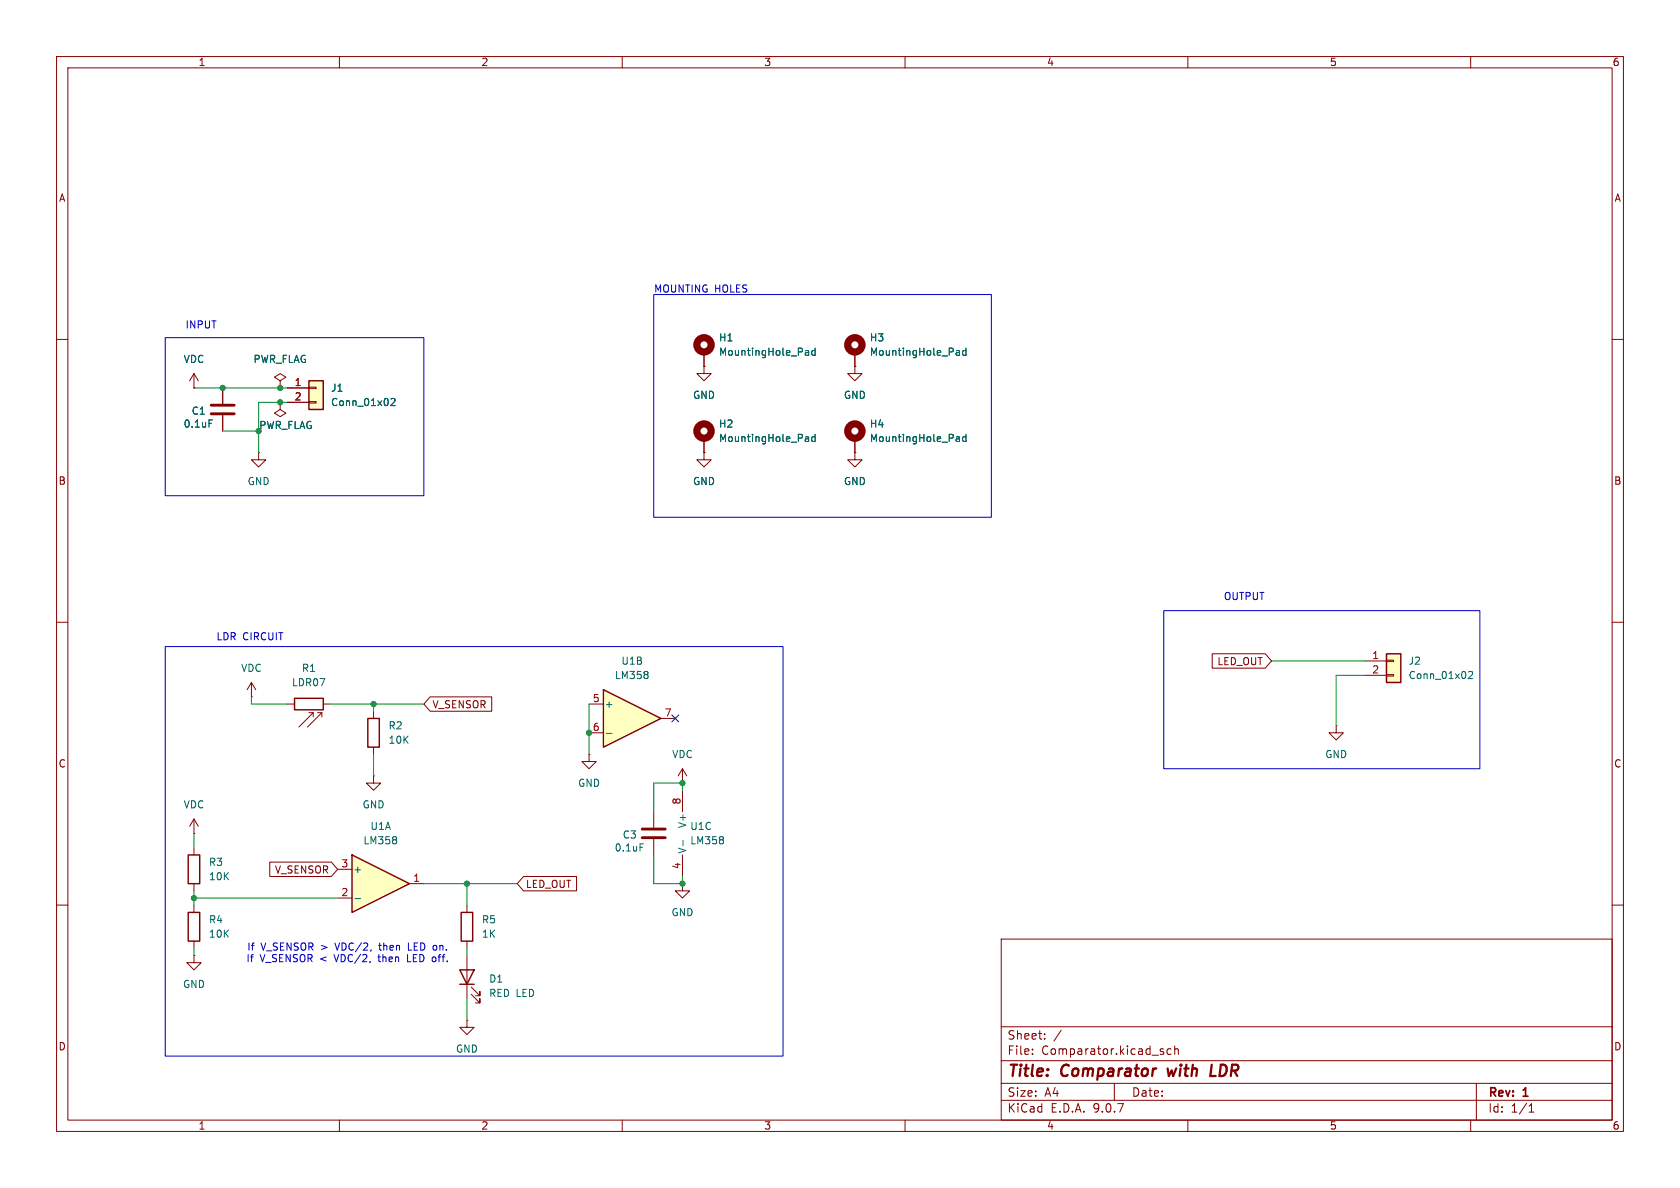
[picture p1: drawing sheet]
(kicad_sch
 (version 20250114)
 (generator "eeschema")
 (generator_version "9.0")
 (paper "A4")
 (title_block
  (title "Comparator with LDR")
  (rev "1"))
 (lib_symbols
  (symbol "Amplifier_Operational:LM358"
   (pin_names
    (offset 0.127)) (exclude_from_sim no) (in_bom yes) (on_board yes)
   (property "Reference" "U" (at 0 5.08 0) (effects (font (size 1.27 1.27)) (justify left)))
   (property "Value" "LM358" (at 0 -5.08 0) (effects (font (size 1.27 1.27)) (justify left)))
   (property "Footprint" "" (at 0 0 0) (effects (font (size 1.27 1.27)) (hide yes)))
   (property "Datasheet" "http://www.ti.com/lit/ds/symlink/lm2904-n.pdf" (at 0 0 0) (effects (font (size 1.27 1.27)) (hide yes)))
   (property "Description" "Low-Power, Dual Operational Amplifiers, DIP-8/SOIC-8/TO-99-8" (at 0 0 0) (effects (font (size 1.27 1.27)) (hide yes)))
   (property "ki_locked" "" (at 0 0 0) (effects (font (size 1.27 1.27))))
   (symbol "LM358_1_1"
    (polyline (pts (xy -5.08 5.08) (xy 5.08 0) (xy -5.08 -5.08) (xy -5.08 5.08)) (stroke (width 0.254) (type default)) (fill (type background)))
    (pin input line (at -7.62 2.54 0) (length 2.54) (name "+" (effects (font (size 1.27 1.27)))) (number "3" (effects (font (size 1.27 1.27)))))
    (pin input line (at -7.62 -2.54 0) (length 2.54) (name "-" (effects (font (size 1.27 1.27)))) (number "2" (effects (font (size 1.27 1.27)))))
    (pin output line (at 7.62 0 180) (length 2.54) (name "~" (effects (font (size 1.27 1.27)))) (number "1" (effects (font (size 1.27 1.27))))))
   (symbol "LM358_2_1"
    (polyline (pts (xy -5.08 5.08) (xy 5.08 0) (xy -5.08 -5.08) (xy -5.08 5.08)) (stroke (width 0.254) (type default)) (fill (type background)))
    (pin input line (at -7.62 2.54 0) (length 2.54) (name "+" (effects (font (size 1.27 1.27)))) (number "5" (effects (font (size 1.27 1.27)))))
    (pin input line (at -7.62 -2.54 0) (length 2.54) (name "-" (effects (font (size 1.27 1.27)))) (number "6" (effects (font (size 1.27 1.27)))))
    (pin output line (at 7.62 0 180) (length 2.54) (name "~" (effects (font (size 1.27 1.27)))) (number "7" (effects (font (size 1.27 1.27))))))
   (symbol "LM358_3_1"
    (pin power_in line (at -2.54 7.62 270) (length 3.81) (name "V+" (effects (font (size 1.27 1.27)))) (number "8" (effects (font (size 1.27 1.27)))))
    (pin power_in line (at -2.54 -7.62 90) (length 3.81) (name "V-" (effects (font (size 1.27 1.27)))) (number "4" (effects (font (size 1.27 1.27))))))
   (embedded_fonts no))
  (symbol "Connector_Generic:Conn_01x02"
   (pin_names
    (offset 1.016) (hide yes)) (exclude_from_sim no) (in_bom yes) (on_board yes)
   (property "Reference" "J" (at 0 2.54 0) (effects (font (size 1.27 1.27))))
   (property "Value" "Conn_01x02" (at 0 -5.08 0) (effects (font (size 1.27 1.27))))
   (property "Footprint" "" (at 0 0 0) (effects (font (size 1.27 1.27)) (hide yes)))
   (property "Datasheet" "~" (at 0 0 0) (effects (font (size 1.27 1.27)) (hide yes)))
   (property "Description" "Generic connector, single row, 01x02, script generated (kicad-library-utils/schlib/autogen/connector/)" (at 0 0 0) (effects (font (size 1.27 1.27)) (hide yes)))
   (symbol "Conn_01x02_1_1"
    (rectangle (start -1.27 1.27) (end 1.27 -3.81) (stroke (width 0.254) (type default)) (fill (type background)))
    (rectangle (start -1.27 0.127) (end 0 -0.127) (stroke (width 0.1524) (type default)) (fill (type none)))
    (rectangle (start -1.27 -2.413) (end 0 -2.667) (stroke (width 0.1524) (type default)) (fill (type none)))
    (pin passive line (at -5.08 0 0) (length 3.81) (name "Pin_1" (effects (font (size 1.27 1.27)))) (number "1" (effects (font (size 1.27 1.27)))))
    (pin passive line (at -5.08 -2.54 0) (length 3.81) (name "Pin_2" (effects (font (size 1.27 1.27)))) (number "2" (effects (font (size 1.27 1.27))))))
   (embedded_fonts no))
  (symbol "Device:C"
   (pin_numbers (hide yes))
   (pin_names
    (offset 0.254)) (exclude_from_sim no) (in_bom yes) (on_board yes)
   (property "Reference" "C" (at 0.635 2.54 0) (effects (font (size 1.27 1.27)) (justify left)))
   (property "Value" "C" (at 0.635 -2.54 0) (effects (font (size 1.27 1.27)) (justify left)))
   (property "Footprint" "" (at 0.9652 -3.81 0) (effects (font (size 1.27 1.27)) (hide yes)))
   (property "Datasheet" "~" (at 0 0 0) (effects (font (size 1.27 1.27)) (hide yes)))
   (property "Description" "Unpolarized capacitor" (at 0 0 0) (effects (font (size 1.27 1.27)) (hide yes)))
   (symbol "C_0_1"
    (polyline (pts (xy -2.032 0.762) (xy 2.032 0.762)) (stroke (width 0.508) (type default)) (fill (type none)))
    (polyline (pts (xy -2.032 -0.762) (xy 2.032 -0.762)) (stroke (width 0.508) (type default)) (fill (type none))))
   (symbol "C_1_1"
    (pin passive line (at 0 3.81 270) (length 2.794) (name "~" (effects (font (size 1.27 1.27)))) (number "1" (effects (font (size 1.27 1.27)))))
    (pin passive line (at 0 -3.81 90) (length 2.794) (name "~" (effects (font (size 1.27 1.27)))) (number "2" (effects (font (size 1.27 1.27))))))
   (embedded_fonts no))
  (symbol "Device:LED"
   (pin_numbers (hide yes))
   (pin_names
    (offset 1.016) (hide yes)) (exclude_from_sim no) (in_bom yes) (on_board yes)
   (property "Reference" "D" (at 0 2.54 0) (effects (font (size 1.27 1.27))))
   (property "Value" "LED" (at 0 -2.54 0) (effects (font (size 1.27 1.27))))
   (property "Footprint" "" (at 0 0 0) (effects (font (size 1.27 1.27)) (hide yes)))
   (property "Datasheet" "~" (at 0 0 0) (effects (font (size 1.27 1.27)) (hide yes)))
   (property "Description" "Light emitting diode" (at 0 0 0) (effects (font (size 1.27 1.27)) (hide yes)))
   (property "Sim.Pins" "1=K 2=A" (at 0 0 0) (effects (font (size 1.27 1.27)) (hide yes)))
   (symbol "LED_0_1"
    (polyline (pts (xy -3.048 -0.762) (xy -4.572 -2.286) (xy -3.81 -2.286) (xy -4.572 -2.286) (xy -4.572 -1.524)) (stroke (width 0) (type default)) (fill (type none)))
    (polyline (pts (xy -1.778 -0.762) (xy -3.302 -2.286) (xy -2.54 -2.286) (xy -3.302 -2.286) (xy -3.302 -1.524)) (stroke (width 0) (type default)) (fill (type none)))
    (polyline (pts (xy -1.27 0) (xy 1.27 0)) (stroke (width 0) (type default)) (fill (type none)))
    (polyline (pts (xy -1.27 -1.27) (xy -1.27 1.27)) (stroke (width 0.254) (type default)) (fill (type none)))
    (polyline (pts (xy 1.27 -1.27) (xy 1.27 1.27) (xy -1.27 0) (xy 1.27 -1.27)) (stroke (width 0.254) (type default)) (fill (type none))))
   (symbol "LED_1_1"
    (pin passive line (at -3.81 0 0) (length 2.54) (name "K" (effects (font (size 1.27 1.27)))) (number "1" (effects (font (size 1.27 1.27)))))
    (pin passive line (at 3.81 0 180) (length 2.54) (name "A" (effects (font (size 1.27 1.27)))) (number "2" (effects (font (size 1.27 1.27))))))
   (embedded_fonts no))
  (symbol "Device:R"
   (pin_numbers (hide yes))
   (pin_names
    (offset 0)) (exclude_from_sim no) (in_bom yes) (on_board yes)
   (property "Reference" "R" (at 2.032 0 90) (effects (font (size 1.27 1.27))))
   (property "Value" "R" (at 0 0 90) (effects (font (size 1.27 1.27))))
   (property "Footprint" "" (at -1.778 0 90) (effects (font (size 1.27 1.27)) (hide yes)))
   (property "Datasheet" "~" (at 0 0 0) (effects (font (size 1.27 1.27)) (hide yes)))
   (property "Description" "Resistor" (at 0 0 0) (effects (font (size 1.27 1.27)) (hide yes)))
   (symbol "R_0_1"
    (rectangle (start -1.016 -2.54) (end 1.016 2.54) (stroke (width 0.254) (type default)) (fill (type none))))
   (symbol "R_1_1"
    (pin passive line (at 0 3.81 270) (length 1.27) (name "~" (effects (font (size 1.27 1.27)))) (number "1" (effects (font (size 1.27 1.27)))))
    (pin passive line (at 0 -3.81 90) (length 1.27) (name "~" (effects (font (size 1.27 1.27)))) (number "2" (effects (font (size 1.27 1.27))))))
   (embedded_fonts no))
  (symbol "Mechanical:MountingHole_Pad"
   (pin_numbers (hide yes))
   (pin_names
    (offset 1.016) (hide yes)) (exclude_from_sim no) (in_bom no) (on_board yes)
   (property "Reference" "H" (at 0 6.35 0) (effects (font (size 1.27 1.27))))
   (property "Value" "MountingHole_Pad" (at 0 4.445 0) (effects (font (size 1.27 1.27))))
   (property "Footprint" "" (at 0 0 0) (effects (font (size 1.27 1.27)) (hide yes)))
   (property "Datasheet" "~" (at 0 0 0) (effects (font (size 1.27 1.27)) (hide yes)))
   (property "Description" "Mounting Hole with connection" (at 0 0 0) (effects (font (size 1.27 1.27)) (hide yes)))
   (symbol "MountingHole_Pad_0_1"
    (circle (center 0 1.27) (radius 1.27) (stroke (width 1.27) (type default)) (fill (type none))))
   (symbol "MountingHole_Pad_1_1"
    (pin input line (at 0 -2.54 90) (length 2.54) (name "1" (effects (font (size 1.27 1.27)))) (number "1" (effects (font (size 1.27 1.27))))))
   (embedded_fonts no))
  (symbol "Sensor_Optical:LDR07"
   (pin_numbers (hide yes))
   (pin_names
    (offset 0)) (exclude_from_sim no) (in_bom yes) (on_board yes)
   (property "Reference" "R" (at -5.08 0 90) (effects (font (size 1.27 1.27))))
   (property "Value" "LDR07" (at 1.905 0 90) (effects (font (size 1.27 1.27)) (justify top)))
   (property "Footprint" "OptoDevice:R_LDR_5.1x4.3mm_P3.4mm_Vertical" (at 4.445 0 90) (effects (font (size 1.27 1.27)) (hide yes)))
   (property "Datasheet" "http://www.tme.eu/de/Document/f2e3ad76a925811312d226c31da4cd7e/LDR07.pdf" (at 0 -1.27 0) (effects (font (size 1.27 1.27)) (hide yes)))
   (property "Description" "light dependent resistor" (at 0 0 0) (effects (font (size 1.27 1.27)) (hide yes)))
   (symbol "LDR07_0_1"
    (polyline (pts (xy -1.524 -0.762) (xy -4.064 1.778)) (stroke (width 0) (type default)) (fill (type none)))
    (polyline (pts (xy -1.524 -0.762) (xy -2.286 -0.762)) (stroke (width 0) (type default)) (fill (type none)))
    (polyline (pts (xy -1.524 -0.762) (xy -1.524 0)) (stroke (width 0) (type default)) (fill (type none)))
    (polyline (pts (xy -1.524 -2.286) (xy -4.064 0.254)) (stroke (width 0) (type default)) (fill (type none)))
    (polyline (pts (xy -1.524 -2.286) (xy -2.286 -2.286)) (stroke (width 0) (type default)) (fill (type none)))
    (polyline (pts (xy -1.524 -2.286) (xy -1.524 -1.524)) (stroke (width 0) (type default)) (fill (type none)))
    (rectangle (start -1.016 2.54) (end 1.016 -2.54) (stroke (width 0.254) (type default)) (fill (type none))))
   (symbol "LDR07_1_1"
    (pin passive line (at 0 3.81 270) (length 1.27) (name "~" (effects (font (size 1.27 1.27)))) (number "1" (effects (font (size 1.27 1.27)))))
    (pin passive line (at 0 -3.81 90) (length 1.27) (name "~" (effects (font (size 1.27 1.27)))) (number "2" (effects (font (size 1.27 1.27))))))
   (embedded_fonts no))
  (symbol "power:GND"
   (power)
   (pin_numbers (hide yes))
   (pin_names
    (offset 0) (hide yes)) (exclude_from_sim no) (in_bom yes) (on_board yes)
   (property "Reference" "#PWR" (at 0 -6.35 0) (effects (font (size 1.27 1.27)) (hide yes)))
   (property "Value" "GND" (at 0 -3.81 0) (effects (font (size 1.27 1.27))))
   (property "Footprint" "" (at 0 0 0) (effects (font (size 1.27 1.27)) (hide yes)))
   (property "Datasheet" "" (at 0 0 0) (effects (font (size 1.27 1.27)) (hide yes)))
   (property "Description" "Power symbol creates a global label with name \"GND\" , ground" (at 0 0 0) (effects (font (size 1.27 1.27)) (hide yes)))
   (symbol "GND_0_1"
    (polyline (pts (xy 0 0) (xy 0 -1.27) (xy 1.27 -1.27) (xy 0 -2.54) (xy -1.27 -1.27) (xy 0 -1.27)) (stroke (width 0) (type default)) (fill (type none))))
   (symbol "GND_1_1"
    (pin power_in line (at 0 0 270) (length 0) (name "~" (effects (font (size 1.27 1.27)))) (number "1" (effects (font (size 1.27 1.27))))))
   (embedded_fonts no))
  (symbol "power:PWR_FLAG"
   (power)
   (pin_numbers (hide yes))
   (pin_names
    (offset 0) (hide yes)) (exclude_from_sim no) (in_bom yes) (on_board yes)
   (property "Reference" "#FLG" (at 0 1.905 0) (effects (font (size 1.27 1.27)) (hide yes)))
   (property "Value" "PWR_FLAG" (at 0 3.81 0) (effects (font (size 1.27 1.27))))
   (property "Footprint" "" (at 0 0 0) (effects (font (size 1.27 1.27)) (hide yes)))
   (property "Datasheet" "~" (at 0 0 0) (effects (font (size 1.27 1.27)) (hide yes)))
   (property "Description" "Special symbol for telling ERC where power comes from" (at 0 0 0) (effects (font (size 1.27 1.27)) (hide yes)))
   (symbol "PWR_FLAG_0_0"
    (pin power_out line (at 0 0 90) (length 0) (name "~" (effects (font (size 1.27 1.27)))) (number "1" (effects (font (size 1.27 1.27))))))
   (symbol "PWR_FLAG_0_1"
    (polyline (pts (xy 0 0) (xy 0 1.27) (xy -1.016 1.905) (xy 0 2.54) (xy 1.016 1.905) (xy 0 1.27)) (stroke (width 0) (type default)) (fill (type none))))
   (embedded_fonts no))
  (symbol "power:VDC"
   (power)
   (pin_numbers (hide yes))
   (pin_names
    (offset 0) (hide yes)) (exclude_from_sim no) (in_bom yes) (on_board yes)
   (property "Reference" "#PWR" (at 0 -3.81 0) (effects (font (size 1.27 1.27)) (hide yes)))
   (property "Value" "VDC" (at 0 3.556 0) (effects (font (size 1.27 1.27))))
   (property "Footprint" "" (at 0 0 0) (effects (font (size 1.27 1.27)) (hide yes)))
   (property "Datasheet" "" (at 0 0 0) (effects (font (size 1.27 1.27)) (hide yes)))
   (property "Description" "Power symbol creates a global label with name \"VDC\"" (at 0 0 0) (effects (font (size 1.27 1.27)) (hide yes)))
   (symbol "VDC_0_1"
    (polyline (pts (xy -0.762 1.27) (xy 0 2.54)) (stroke (width 0) (type default)) (fill (type none)))
    (polyline (pts (xy 0 2.54) (xy 0.762 1.27)) (stroke (width 0) (type default)) (fill (type none)))
    (polyline (pts (xy 0 0) (xy 0 2.54)) (stroke (width 0) (type default)) (fill (type none))))
   (symbol "VDC_1_1"
    (pin power_in line (at 0 0 90) (length 0) (name "~" (effects (font (size 1.27 1.27)))) (number "1" (effects (font (size 1.27 1.27))))))
   (embedded_fonts no)))
 (rectangle
  (start 29.21 59.69)
  (end 74.93 87.63)
  (stroke (width 0) (type default))
  (fill (type none)))
 (rectangle
  (start 205.74 107.95)
  (end 261.62 135.89)
  (stroke (width 0) (type default))
  (fill (type none)))
 (rectangle
  (start 29.21 114.3)
  (end 138.43 186.69)
  (stroke (width 0) (type default))
  (fill (type none)))
 (rectangle
  (start 115.57 52.07)
  (end 175.26 91.44)
  (stroke (width 0) (type default))
  (fill (type none)))
 (text "If V_SENSOR > VDC/2, then LED on.\nIf V_SENSOR < VDC/2, then LED off."
  (exclude_from_sim no)
  (at 61.468 168.656 0)
  (effects (font (size 1.27 1.27))))
 (text "INPUT\n"
  (exclude_from_sim no)
  (at 35.56 57.658 0)
  (effects (font (size 1.27 1.27))))
 (text "LDR CIRCUIT\n"
  (exclude_from_sim no)
  (at 44.196 112.776 0)
  (effects (font (size 1.27 1.27))))
 (text "MOUNTING HOLES"
  (exclude_from_sim no)
  (at 123.952 51.308 0)
  (effects (font (size 1.27 1.27))))
 (text "OUTPUT\n"
  (exclude_from_sim no)
  (at 219.964 105.664 0)
  (effects (font (size 1.27 1.27))))
 (junction
  (at 39.37 68.58)
  (diameter 0)
  (color 0 0 0 0))
 (junction
  (at 49.53 71.12)
  (diameter 0)
  (color 0 0 0 0))
 (junction
  (at 104.14 129.54)
  (diameter 0)
  (color 0 0 0 0))
 (junction
  (at 82.55 156.21)
  (diameter 0)
  (color 0 0 0 0))
 (junction
  (at 120.65 156.21)
  (diameter 0)
  (color 0 0 0 0))
 (junction
  (at 45.72 76.2)
  (diameter 0)
  (color 0 0 0 0))
 (junction
  (at 66.04 124.46)
  (diameter 0)
  (color 0 0 0 0))
 (junction
  (at 34.29 158.75)
  (diameter 0)
  (color 0 0 0 0))
 (junction
  (at 120.65 138.43)
  (diameter 0)
  (color 0 0 0 0))
 (junction
  (at 49.53 68.58)
  (diameter 0)
  (color 0 0 0 0))
 (no_connect
  (at 119.38 127))
 (wire
  (pts (xy 44.45 124.46) (xy 50.8 124.46))
  (stroke (width 0) (type default)))
 (wire
  (pts (xy 82.55 156.21) (xy 91.44 156.21))
  (stroke (width 0) (type default)))
 (wire
  (pts (xy 82.55 176.53) (xy 82.55 180.34))
  (stroke (width 0) (type default)))
 (wire
  (pts (xy 66.04 124.46) (xy 74.93 124.46))
  (stroke (width 0) (type default)))
 (wire
  (pts (xy 236.22 119.38) (xy 241.3 119.38))
  (stroke (width 0) (type default)))
 (wire
  (pts (xy 45.72 80.01) (xy 45.72 76.2))
  (stroke (width 0) (type default)))
 (wire
  (pts (xy 66.04 133.35) (xy 66.04 137.16))
  (stroke (width 0) (type default)))
 (wire
  (pts (xy 115.57 143.51) (xy 115.57 138.43))
  (stroke (width 0) (type default)))
 (wire
  (pts (xy 34.29 68.58) (xy 39.37 68.58))
  (stroke (width 0) (type default)))
 (wire
  (pts (xy 82.55 156.21) (xy 82.55 160.02))
  (stroke (width 0) (type default)))
 (wire
  (pts (xy 104.14 129.54) (xy 104.14 133.35))
  (stroke (width 0) (type default)))
 (wire
  (pts (xy 49.53 68.58) (xy 50.8 68.58))
  (stroke (width 0) (type default)))
 (wire
  (pts (xy 115.57 138.43) (xy 120.65 138.43))
  (stroke (width 0) (type default)))
 (wire
  (pts (xy 66.04 125.73) (xy 66.04 124.46))
  (stroke (width 0) (type default)))
 (wire
  (pts (xy 120.65 156.21) (xy 120.65 154.94))
  (stroke (width 0) (type default)))
 (wire
  (pts (xy 39.37 68.58) (xy 49.53 68.58))
  (stroke (width 0) (type default)))
 (wire
  (pts (xy 49.53 71.12) (xy 50.8 71.12))
  (stroke (width 0) (type default)))
 (wire
  (pts (xy 45.72 76.2) (xy 45.72 71.12))
  (stroke (width 0) (type default)))
 (wire
  (pts (xy 120.65 138.43) (xy 120.65 139.7))
  (stroke (width 0) (type default)))
 (wire
  (pts (xy 236.22 119.38) (xy 236.22 128.27))
  (stroke (width 0) (type default)))
 (wire
  (pts (xy 58.42 124.46) (xy 66.04 124.46))
  (stroke (width 0) (type default)))
 (wire
  (pts (xy 34.29 158.75) (xy 59.69 158.75))
  (stroke (width 0) (type default)))
 (wire
  (pts (xy 224.79 116.84) (xy 241.3 116.84))
  (stroke (width 0) (type default)))
 (wire
  (pts (xy 45.72 71.12) (xy 49.53 71.12))
  (stroke (width 0) (type default)))
 (wire
  (pts (xy 104.14 124.46) (xy 104.14 129.54))
  (stroke (width 0) (type default)))
 (wire
  (pts (xy 115.57 151.13) (xy 115.57 156.21))
  (stroke (width 0) (type default)))
 (wire
  (pts (xy 34.29 157.48) (xy 34.29 158.75))
  (stroke (width 0) (type default)))
 (wire
  (pts (xy 39.37 76.2) (xy 45.72 76.2))
  (stroke (width 0) (type default)))
 (wire
  (pts (xy 34.29 158.75) (xy 34.29 160.02))
  (stroke (width 0) (type default)))
 (wire
  (pts (xy 115.57 156.21) (xy 120.65 156.21))
  (stroke (width 0) (type default)))
 (wire
  (pts (xy 34.29 147.32) (xy 34.29 149.86))
  (stroke (width 0) (type default)))
 (wire
  (pts (xy 34.29 168.91) (xy 34.29 167.64))
  (stroke (width 0) (type default)))
 (wire
  (pts (xy 44.45 123.19) (xy 44.45 124.46))
  (stroke (width 0) (type default)))
 (wire
  (pts (xy 82.55 168.91) (xy 82.55 167.64))
  (stroke (width 0) (type default)))
 (wire
  (pts (xy 74.93 156.21) (xy 82.55 156.21))
  (stroke (width 0) (type default)))
 (global_label "LED_OUT"
  (shape input)
  (at 91.44 156.21 0)
  (fields_autoplaced yes)
  (effects (font (size 1.27 1.27)) (justify left))
  (property "Intersheetrefs" "${INTERSHEET_REFS}" (at 102.4685 156.21 0) (effects (font (size 1.27 1.27)) (justify left) (hide yes))))
 (global_label "V_SENSOR"
  (shape input)
  (at 59.69 153.67 180)
  (fields_autoplaced yes)
  (effects (font (size 1.27 1.27)) (justify right))
  (property "Intersheetrefs" "${INTERSHEET_REFS}" (at 47.1496 153.67 0) (effects (font (size 1.27 1.27)) (justify right) (hide yes))))
 (global_label "LED_OUT"
  (shape input)
  (at 224.79 116.84 180)
  (fields_autoplaced yes)
  (effects (font (size 1.27 1.27)) (justify right))
  (property "Intersheetrefs" "${INTERSHEET_REFS}" (at 213.7615 116.84 0) (effects (font (size 1.27 1.27)) (justify right) (hide yes))))
 (global_label "V_SENSOR"
  (shape input)
  (at 74.93 124.46 0)
  (fields_autoplaced yes)
  (effects (font (size 1.27 1.27)) (justify left))
  (property "Intersheetrefs" "${INTERSHEET_REFS}" (at 87.4704 124.46 0) (effects (font (size 1.27 1.27)) (justify left) (hide yes))))
 (symbol
  (lib_id "power:GND")
  (at 34.29 168.91 0)
  (unit 1)
  (exclude_from_sim no)
  (in_bom yes)
  (on_board yes)
  (dnp no)
  (fields_autoplaced yes)
  (property "Reference" "#PWR012" (at 34.29 175.26 0) (effects (font (size 1.27 1.27)) (hide yes)))
  (property "Value" "GND" (at 34.29 173.99 0) (effects (font (size 1.27 1.27))))
  (property "Footprint" "" (at 34.29 168.91 0) (effects (font (size 1.27 1.27)) (hide yes)))
  (property "Datasheet" "" (at 34.29 168.91 0) (effects (font (size 1.27 1.27)) (hide yes)))
  (property "Description" "Power symbol creates a global label with name \"GND\" , ground" (at 34.29 168.91 0) (effects (font (size 1.27 1.27)) (hide yes)))
  (pin "1"))
 (symbol
  (lib_id "power:VDC")
  (at 120.65 138.43 0)
  (unit 1)
  (exclude_from_sim no)
  (in_bom yes)
  (on_board yes)
  (dnp no)
  (fields_autoplaced yes)
  (property "Reference" "#PWR05" (at 120.65 142.24 0) (effects (font (size 1.27 1.27)) (hide yes)))
  (property "Value" "VDC" (at 120.65 133.35 0) (effects (font (size 1.27 1.27))))
  (property "Footprint" "" (at 120.65 138.43 0) (effects (font (size 1.27 1.27)) (hide yes)))
  (property "Datasheet" "" (at 120.65 138.43 0) (effects (font (size 1.27 1.27)) (hide yes)))
  (property "Description" "Power symbol creates a global label with name \"VDC\"" (at 120.65 138.43 0) (effects (font (size 1.27 1.27)) (hide yes)))
  (pin "1"))
 (symbol
  (lib_id "power:GND")
  (at 124.46 64.77 0)
  (unit 1)
  (exclude_from_sim no)
  (in_bom yes)
  (on_board yes)
  (dnp no)
  (fields_autoplaced yes)
  (property "Reference" "#PWR06" (at 124.46 71.12 0) (effects (font (size 1.27 1.27)) (hide yes)))
  (property "Value" "GND" (at 124.46 69.85 0) (effects (font (size 1.27 1.27))))
  (property "Footprint" "" (at 124.46 64.77 0) (effects (font (size 1.27 1.27)) (hide yes)))
  (property "Datasheet" "" (at 124.46 64.77 0) (effects (font (size 1.27 1.27)) (hide yes)))
  (property "Description" "Power symbol creates a global label with name \"GND\" , ground" (at 124.46 64.77 0) (effects (font (size 1.27 1.27)) (hide yes)))
  (pin "1"))
 (symbol
  (lib_id "Amplifier_Operational:LM358")
  (at 111.76 127 0)
  (unit 2)
  (exclude_from_sim no)
  (in_bom yes)
  (on_board yes)
  (dnp no)
  (fields_autoplaced yes)
  (property "Reference" "U1" (at 111.76 116.84 0) (effects (font (size 1.27 1.27))))
  (property "Value" "LM358" (at 111.76 119.38 0) (effects (font (size 1.27 1.27))))
  (property "Footprint" "Package_SO:SOIC-8_3.9x4.9mm_P1.27mm" (at 111.76 127 0) (effects (font (size 1.27 1.27)) (hide yes)))
  (property "Datasheet" "http://www.ti.com/lit/ds/symlink/lm2904-n.pdf" (at 111.76 127 0) (effects (font (size 1.27 1.27)) (hide yes)))
  (property "Description" "Low-Power, Dual Operational Amplifiers, DIP-8/SOIC-8/TO-99-8" (at 111.76 127 0) (effects (font (size 1.27 1.27)) (hide yes)))
  (pin "3")
  (pin "2")
  (pin "1")
  (pin "5")
  (pin "6")
  (pin "7")
  (pin "8")
  (pin "4"))
 (symbol
  (lib_id "power:GND")
  (at 104.14 133.35 0)
  (unit 1)
  (exclude_from_sim no)
  (in_bom yes)
  (on_board yes)
  (dnp no)
  (fields_autoplaced yes)
  (property "Reference" "#PWR015" (at 104.14 139.7 0) (effects (font (size 1.27 1.27)) (hide yes)))
  (property "Value" "GND" (at 104.14 138.43 0) (effects (font (size 1.27 1.27))))
  (property "Footprint" "" (at 104.14 133.35 0) (effects (font (size 1.27 1.27)) (hide yes)))
  (property "Datasheet" "" (at 104.14 133.35 0) (effects (font (size 1.27 1.27)) (hide yes)))
  (property "Description" "Power symbol creates a global label with name \"GND\" , ground" (at 104.14 133.35 0) (effects (font (size 1.27 1.27)) (hide yes)))
  (pin "1"))
 (symbol
  (lib_id "Device:R")
  (at 34.29 163.83 0)
  (unit 1)
  (exclude_from_sim no)
  (in_bom yes)
  (on_board yes)
  (dnp no)
  (fields_autoplaced yes)
  (property "Reference" "R4" (at 36.83 162.5599 0) (effects (font (size 1.27 1.27)) (justify left)))
  (property "Value" "10K" (at 36.83 165.0999 0) (effects (font (size 1.27 1.27)) (justify left)))
  (property "Footprint" "Resistor_SMD:R_0603_1608Metric" (at 32.512 163.83 90) (effects (font (size 1.27 1.27)) (hide yes)))
  (property "Datasheet" "~" (at 34.29 163.83 0) (effects (font (size 1.27 1.27)) (hide yes)))
  (property "Description" "Resistor" (at 34.29 163.83 0) (effects (font (size 1.27 1.27)) (hide yes)))
  (pin "1")
  (pin "2"))
 (symbol
  (lib_id "power:GND")
  (at 120.65 156.21 0)
  (unit 1)
  (exclude_from_sim no)
  (in_bom yes)
  (on_board yes)
  (dnp no)
  (fields_autoplaced yes)
  (property "Reference" "#PWR011" (at 120.65 162.56 0) (effects (font (size 1.27 1.27)) (hide yes)))
  (property "Value" "GND" (at 120.65 161.29 0) (effects (font (size 1.27 1.27))))
  (property "Footprint" "" (at 120.65 156.21 0) (effects (font (size 1.27 1.27)) (hide yes)))
  (property "Datasheet" "" (at 120.65 156.21 0) (effects (font (size 1.27 1.27)) (hide yes)))
  (property "Description" "Power symbol creates a global label with name \"GND\" , ground" (at 120.65 156.21 0) (effects (font (size 1.27 1.27)) (hide yes)))
  (pin "1"))
 (symbol
  (lib_id "Device:R")
  (at 82.55 163.83 0)
  (unit 1)
  (exclude_from_sim no)
  (in_bom yes)
  (on_board yes)
  (dnp no)
  (fields_autoplaced yes)
  (property "Reference" "R5" (at 85.09 162.5599 0) (effects (font (size 1.27 1.27)) (justify left)))
  (property "Value" "1K" (at 85.09 165.0999 0) (effects (font (size 1.27 1.27)) (justify left)))
  (property "Footprint" "Resistor_SMD:R_0603_1608Metric" (at 80.772 163.83 90) (effects (font (size 1.27 1.27)) (hide yes)))
  (property "Datasheet" "~" (at 82.55 163.83 0) (effects (font (size 1.27 1.27)) (hide yes)))
  (property "Description" "Resistor" (at 82.55 163.83 0) (effects (font (size 1.27 1.27)) (hide yes)))
  (pin "1")
  (pin "2"))
 (symbol
  (lib_id "Mechanical:MountingHole_Pad")
  (at 124.46 77.47 0)
  (unit 1)
  (exclude_from_sim no)
  (in_bom no)
  (on_board yes)
  (dnp no)
  (fields_autoplaced yes)
  (property "Reference" "H2" (at 127 74.9299 0) (effects (font (size 1.27 1.27)) (justify left)))
  (property "Value" "MountingHole_Pad" (at 127 77.4699 0) (effects (font (size 1.27 1.27)) (justify left)))
  (property "Footprint" "MountingHole:MountingHole_2.5mm_Pad" (at 124.46 77.47 0) (effects (font (size 1.27 1.27)) (hide yes)))
  (property "Datasheet" "~" (at 124.46 77.47 0) (effects (font (size 1.27 1.27)) (hide yes)))
  (property "Description" "Mounting Hole with connection" (at 124.46 77.47 0) (effects (font (size 1.27 1.27)) (hide yes)))
  (pin "1"))
 (symbol
  (lib_id "power:VDC")
  (at 34.29 147.32 0)
  (unit 1)
  (exclude_from_sim no)
  (in_bom yes)
  (on_board yes)
  (dnp no)
  (fields_autoplaced yes)
  (property "Reference" "#PWR013" (at 34.29 151.13 0) (effects (font (size 1.27 1.27)) (hide yes)))
  (property "Value" "VDC" (at 34.29 142.24 0) (effects (font (size 1.27 1.27))))
  (property "Footprint" "" (at 34.29 147.32 0) (effects (font (size 1.27 1.27)) (hide yes)))
  (property "Datasheet" "" (at 34.29 147.32 0) (effects (font (size 1.27 1.27)) (hide yes)))
  (property "Description" "Power symbol creates a global label with name \"VDC\"" (at 34.29 147.32 0) (effects (font (size 1.27 1.27)) (hide yes)))
  (pin "1"))
 (symbol
  (lib_id "Connector_Generic:Conn_01x02")
  (at 55.88 68.58 0)
  (unit 1)
  (exclude_from_sim no)
  (in_bom yes)
  (on_board yes)
  (dnp no)
  (fields_autoplaced yes)
  (property "Reference" "J1" (at 58.42 68.5799 0) (effects (font (size 1.27 1.27)) (justify left)))
  (property "Value" "Conn_01x02" (at 58.42 71.1199 0) (effects (font (size 1.27 1.27)) (justify left)))
  (property "Footprint" "Connector_PinHeader_2.00mm:PinHeader_2x01_P2.00mm_Vertical" (at 55.88 68.58 0) (effects (font (size 1.27 1.27)) (hide yes)))
  (property "Datasheet" "~" (at 55.88 68.58 0) (effects (font (size 1.27 1.27)) (hide yes)))
  (property "Description" "Generic connector, single row, 01x02, script generated (kicad-library-utils/schlib/autogen/connector/)" (at 55.88 68.58 0) (effects (font (size 1.27 1.27)) (hide yes)))
  (property "Sim.Device" "V" (at 55.88 68.58 0) (effects (font (size 1.27 1.27)) (hide yes)))
  (property "Sim.Type" "DC" (at 55.88 68.58 0) (effects (font (size 1.27 1.27)) (hide yes)))
  (property "Sim.Pins" "1=+ 2=-" (at 55.88 68.58 0) (effects (font (size 1.27 1.27)) (hide yes)))
  (property "Sim.Params" "dc=3.3" (at 55.88 68.58 0) (effects (font (size 1.27 1.27)) (hide yes)))
  (pin "2")
  (pin "1"))
 (symbol
  (lib_id "Sensor_Optical:LDR07")
  (at 54.61 124.46 90)
  (unit 1)
  (exclude_from_sim no)
  (in_bom yes)
  (on_board yes)
  (dnp no)
  (fields_autoplaced yes)
  (property "Reference" "R1" (at 54.61 118.11 90) (effects (font (size 1.27 1.27))))
  (property "Value" "LDR07" (at 54.61 120.65 90) (effects (font (size 1.27 1.27))))
  (property "Footprint" "OptoDevice:R_LDR_5.1x4.3mm_P3.4mm_Vertical" (at 54.61 120.015 90) (effects (font (size 1.27 1.27)) (hide yes)))
  (property "Datasheet" "http://www.tme.eu/de/Document/f2e3ad76a925811312d226c31da4cd7e/LDR07.pdf" (at 55.88 124.46 0) (effects (font (size 1.27 1.27)) (hide yes)))
  (property "Description" "light dependent resistor" (at 54.61 124.46 0) (effects (font (size 1.27 1.27)) (hide yes)))
  (pin "1")
  (pin "2"))
 (symbol
  (lib_id "power:GND")
  (at 82.55 180.34 0)
  (unit 1)
  (exclude_from_sim no)
  (in_bom yes)
  (on_board yes)
  (dnp no)
  (fields_autoplaced yes)
  (property "Reference" "#PWR014" (at 82.55 186.69 0) (effects (font (size 1.27 1.27)) (hide yes)))
  (property "Value" "GND" (at 82.55 185.42 0) (effects (font (size 1.27 1.27))))
  (property "Footprint" "" (at 82.55 180.34 0) (effects (font (size 1.27 1.27)) (hide yes)))
  (property "Datasheet" "" (at 82.55 180.34 0) (effects (font (size 1.27 1.27)) (hide yes)))
  (property "Description" "Power symbol creates a global label with name \"GND\" , ground" (at 82.55 180.34 0) (effects (font (size 1.27 1.27)) (hide yes)))
  (pin "1"))
 (symbol
  (lib_id "Device:C")
  (at 115.57 147.32 0)
  (unit 1)
  (exclude_from_sim no)
  (in_bom yes)
  (on_board yes)
  (dnp no)
  (property "Reference" "C3" (at 109.982 147.574 0) (effects (font (size 1.27 1.27)) (justify left)))
  (property "Value" "0.1uF" (at 114.046 149.86 0) (effects (font (size 1.27 1.27)) (justify right)))
  (property "Footprint" "Capacitor_SMD:C_0603_1608Metric" (at 116.5352 151.13 0) (effects (font (size 1.27 1.27)) (hide yes)))
  (property "Datasheet" "~" (at 115.57 147.32 0) (effects (font (size 1.27 1.27)) (hide yes)))
  (property "Description" "Unpolarized capacitor" (at 115.57 147.32 0) (effects (font (size 1.27 1.27)) (hide yes)))
  (pin "1")
  (pin "2"))
 (symbol
  (lib_id "Connector_Generic:Conn_01x02")
  (at 246.38 116.84 0)
  (unit 1)
  (exclude_from_sim no)
  (in_bom yes)
  (on_board yes)
  (dnp no)
  (fields_autoplaced yes)
  (property "Reference" "J2" (at 248.92 116.8399 0) (effects (font (size 1.27 1.27)) (justify left)))
  (property "Value" "Conn_01x02" (at 248.92 119.3799 0) (effects (font (size 1.27 1.27)) (justify left)))
  (property "Footprint" "Connector_PinHeader_2.00mm:PinHeader_2x01_P2.00mm_Vertical" (at 246.38 116.84 0) (effects (font (size 1.27 1.27)) (hide yes)))
  (property "Datasheet" "~" (at 246.38 116.84 0) (effects (font (size 1.27 1.27)) (hide yes)))
  (property "Description" "Generic connector, single row, 01x02, script generated (kicad-library-utils/schlib/autogen/connector/)" (at 246.38 116.84 0) (effects (font (size 1.27 1.27)) (hide yes)))
  (property "Sim.Device" "V" (at 246.38 116.84 0) (effects (font (size 1.27 1.27)) (hide yes)))
  (property "Sim.Type" "DC" (at 246.38 116.84 0) (effects (font (size 1.27 1.27)) (hide yes)))
  (property "Sim.Pins" "1=+ 2=-" (at 246.38 116.84 0) (effects (font (size 1.27 1.27)) (hide yes)))
  (property "Sim.Params" "dc=3.3" (at 246.38 116.84 0) (effects (font (size 1.27 1.27)) (hide yes)))
  (pin "2")
  (pin "1"))
 (symbol
  (lib_id "power:GND")
  (at 45.72 80.01 0)
  (unit 1)
  (exclude_from_sim no)
  (in_bom yes)
  (on_board yes)
  (dnp no)
  (fields_autoplaced yes)
  (property "Reference" "#PWR03" (at 45.72 86.36 0) (effects (font (size 1.27 1.27)) (hide yes)))
  (property "Value" "GND" (at 45.72 85.09 0) (effects (font (size 1.27 1.27))))
  (property "Footprint" "" (at 45.72 80.01 0) (effects (font (size 1.27 1.27)) (hide yes)))
  (property "Datasheet" "" (at 45.72 80.01 0) (effects (font (size 1.27 1.27)) (hide yes)))
  (property "Description" "Power symbol creates a global label with name \"GND\" , ground" (at 45.72 80.01 0) (effects (font (size 1.27 1.27)) (hide yes)))
  (pin "1"))
 (symbol
  (lib_id "power:PWR_FLAG")
  (at 49.53 71.12 180)
  (unit 1)
  (exclude_from_sim no)
  (in_bom yes)
  (on_board yes)
  (dnp no)
  (property "Reference" "#FLG02" (at 49.53 73.025 0) (effects (font (size 1.27 1.27)) (hide yes)))
  (property "Value" "PWR_FLAG" (at 50.546 75.184 0) (effects (font (size 1.27 1.27))))
  (property "Footprint" "" (at 49.53 71.12 0) (effects (font (size 1.27 1.27)) (hide yes)))
  (property "Datasheet" "~" (at 49.53 71.12 0) (effects (font (size 1.27 1.27)) (hide yes)))
  (property "Description" "Special symbol for telling ERC where power comes from" (at 49.53 71.12 0) (effects (font (size 1.27 1.27)) (hide yes)))
  (pin "1"))
 (symbol
  (lib_id "Device:C")
  (at 39.37 72.39 0)
  (unit 1)
  (exclude_from_sim no)
  (in_bom yes)
  (on_board yes)
  (dnp no)
  (property "Reference" "C1" (at 33.782 72.644 0) (effects (font (size 1.27 1.27)) (justify left)))
  (property "Value" "0.1uF" (at 37.846 74.93 0) (effects (font (size 1.27 1.27)) (justify right)))
  (property "Footprint" "Capacitor_SMD:C_0603_1608Metric" (at 40.3352 76.2 0) (effects (font (size 1.27 1.27)) (hide yes)))
  (property "Datasheet" "~" (at 39.37 72.39 0) (effects (font (size 1.27 1.27)) (hide yes)))
  (property "Description" "Unpolarized capacitor" (at 39.37 72.39 0) (effects (font (size 1.27 1.27)) (hide yes)))
  (pin "1")
  (pin "2"))
 (symbol
  (lib_id "Device:R")
  (at 66.04 129.54 0)
  (unit 1)
  (exclude_from_sim no)
  (in_bom yes)
  (on_board yes)
  (dnp no)
  (fields_autoplaced yes)
  (property "Reference" "R2" (at 68.58 128.2699 0) (effects (font (size 1.27 1.27)) (justify left)))
  (property "Value" "10K" (at 68.58 130.8099 0) (effects (font (size 1.27 1.27)) (justify left)))
  (property "Footprint" "Resistor_SMD:R_0603_1608Metric" (at 64.262 129.54 90) (effects (font (size 1.27 1.27)) (hide yes)))
  (property "Datasheet" "~" (at 66.04 129.54 0) (effects (font (size 1.27 1.27)) (hide yes)))
  (property "Description" "Resistor" (at 66.04 129.54 0) (effects (font (size 1.27 1.27)) (hide yes)))
  (pin "1")
  (pin "2"))
 (symbol
  (lib_id "Mechanical:MountingHole_Pad")
  (at 151.13 62.23 0)
  (unit 1)
  (exclude_from_sim no)
  (in_bom no)
  (on_board yes)
  (dnp no)
  (fields_autoplaced yes)
  (property "Reference" "H3" (at 153.67 59.6899 0) (effects (font (size 1.27 1.27)) (justify left)))
  (property "Value" "MountingHole_Pad" (at 153.67 62.2299 0) (effects (font (size 1.27 1.27)) (justify left)))
  (property "Footprint" "MountingHole:MountingHole_2.5mm_Pad" (at 151.13 62.23 0) (effects (font (size 1.27 1.27)) (hide yes)))
  (property "Datasheet" "~" (at 151.13 62.23 0) (effects (font (size 1.27 1.27)) (hide yes)))
  (property "Description" "Mounting Hole with connection" (at 151.13 62.23 0) (effects (font (size 1.27 1.27)) (hide yes)))
  (pin "1"))
 (symbol
  (lib_id "Mechanical:MountingHole_Pad")
  (at 124.46 62.23 0)
  (unit 1)
  (exclude_from_sim no)
  (in_bom no)
  (on_board yes)
  (dnp no)
  (fields_autoplaced yes)
  (property "Reference" "H1" (at 127 59.6899 0) (effects (font (size 1.27 1.27)) (justify left)))
  (property "Value" "MountingHole_Pad" (at 127 62.2299 0) (effects (font (size 1.27 1.27)) (justify left)))
  (property "Footprint" "MountingHole:MountingHole_2.5mm_Pad" (at 124.46 62.23 0) (effects (font (size 1.27 1.27)) (hide yes)))
  (property "Datasheet" "~" (at 124.46 62.23 0) (effects (font (size 1.27 1.27)) (hide yes)))
  (property "Description" "Mounting Hole with connection" (at 124.46 62.23 0) (effects (font (size 1.27 1.27)) (hide yes)))
  (pin "1"))
 (symbol
  (lib_id "power:GND")
  (at 151.13 80.01 0)
  (unit 1)
  (exclude_from_sim no)
  (in_bom yes)
  (on_board yes)
  (dnp no)
  (fields_autoplaced yes)
  (property "Reference" "#PWR09" (at 151.13 86.36 0) (effects (font (size 1.27 1.27)) (hide yes)))
  (property "Value" "GND" (at 151.13 85.09 0) (effects (font (size 1.27 1.27))))
  (property "Footprint" "" (at 151.13 80.01 0) (effects (font (size 1.27 1.27)) (hide yes)))
  (property "Datasheet" "" (at 151.13 80.01 0) (effects (font (size 1.27 1.27)) (hide yes)))
  (property "Description" "Power symbol creates a global label with name \"GND\" , ground" (at 151.13 80.01 0) (effects (font (size 1.27 1.27)) (hide yes)))
  (pin "1"))
 (symbol
  (lib_id "power:GND")
  (at 236.22 128.27 0)
  (unit 1)
  (exclude_from_sim no)
  (in_bom yes)
  (on_board yes)
  (dnp no)
  (fields_autoplaced yes)
  (property "Reference" "#PWR010" (at 236.22 134.62 0) (effects (font (size 1.27 1.27)) (hide yes)))
  (property "Value" "GND" (at 236.22 133.35 0) (effects (font (size 1.27 1.27))))
  (property "Footprint" "" (at 236.22 128.27 0) (effects (font (size 1.27 1.27)) (hide yes)))
  (property "Datasheet" "" (at 236.22 128.27 0) (effects (font (size 1.27 1.27)) (hide yes)))
  (property "Description" "Power symbol creates a global label with name \"GND\" , ground" (at 236.22 128.27 0) (effects (font (size 1.27 1.27)) (hide yes)))
  (pin "1"))
 (symbol
  (lib_id "Amplifier_Operational:LM358")
  (at 67.31 156.21 0)
  (unit 1)
  (exclude_from_sim no)
  (in_bom yes)
  (on_board yes)
  (dnp no)
  (fields_autoplaced yes)
  (property "Reference" "U1" (at 67.31 146.05 0) (effects (font (size 1.27 1.27))))
  (property "Value" "LM358" (at 67.31 148.59 0) (effects (font (size 1.27 1.27))))
  (property "Footprint" "Package_SO:SOIC-8_3.9x4.9mm_P1.27mm" (at 67.31 156.21 0) (effects (font (size 1.27 1.27)) (hide yes)))
  (property "Datasheet" "http://www.ti.com/lit/ds/symlink/lm2904-n.pdf" (at 67.31 156.21 0) (effects (font (size 1.27 1.27)) (hide yes)))
  (property "Description" "Low-Power, Dual Operational Amplifiers, DIP-8/SOIC-8/TO-99-8" (at 67.31 156.21 0) (effects (font (size 1.27 1.27)) (hide yes)))
  (pin "3")
  (pin "2")
  (pin "1")
  (pin "5")
  (pin "6")
  (pin "7")
  (pin "8")
  (pin "4"))
 (symbol
  (lib_id "power:PWR_FLAG")
  (at 49.53 68.58 0)
  (unit 1)
  (exclude_from_sim no)
  (in_bom yes)
  (on_board yes)
  (dnp no)
  (fields_autoplaced yes)
  (property "Reference" "#FLG01" (at 49.53 66.675 0) (effects (font (size 1.27 1.27)) (hide yes)))
  (property "Value" "PWR_FLAG" (at 49.53 63.5 0) (effects (font (size 1.27 1.27))))
  (property "Footprint" "" (at 49.53 68.58 0) (effects (font (size 1.27 1.27)) (hide yes)))
  (property "Datasheet" "~" (at 49.53 68.58 0) (effects (font (size 1.27 1.27)) (hide yes)))
  (property "Description" "Special symbol for telling ERC where power comes from" (at 49.53 68.58 0) (effects (font (size 1.27 1.27)) (hide yes)))
  (pin "1"))
 (symbol
  (lib_id "Device:LED")
  (at 82.55 172.72 90)
  (unit 1)
  (exclude_from_sim no)
  (in_bom yes)
  (on_board yes)
  (dnp no)
  (fields_autoplaced yes)
  (property "Reference" "D1" (at 86.36 173.0374 90) (effects (font (size 1.27 1.27)) (justify right)))
  (property "Value" "RED LED" (at 86.36 175.5774 90) (effects (font (size 1.27 1.27)) (justify right)))
  (property "Footprint" "LED_THT:LED_D3.0mm" (at 82.55 172.72 0) (effects (font (size 1.27 1.27)) (hide yes)))
  (property "Datasheet" "https://www.we-online.com/components/products/datasheet/151051RS11000.pdf" (at 82.55 172.72 0) (effects (font (size 1.27 1.27)) (hide yes)))
  (property "Description" "Light emitting diode" (at 82.55 172.72 0) (effects (font (size 1.27 1.27)) (hide yes)))
  (property "Sim.Device" "D" (at 82.55 172.72 0) (effects (font (size 1.27 1.27)) (hide yes)))
  (property "Sim.Pins" "1=A 2=K" (at 82.55 172.72 0) (effects (font (size 1.27 1.27)) (hide yes)))
  (property "Sim.Params" "temp=25 fv_max=2.1 id_max=0.020 te_max=100" (at 82.55 172.72 0) (effects (font (size 1.27 1.27)) (hide yes)))
  (pin "1")
  (pin "2"))
 (symbol
  (lib_id "power:GND")
  (at 124.46 80.01 0)
  (unit 1)
  (exclude_from_sim no)
  (in_bom yes)
  (on_board yes)
  (dnp no)
  (fields_autoplaced yes)
  (property "Reference" "#PWR07" (at 124.46 86.36 0) (effects (font (size 1.27 1.27)) (hide yes)))
  (property "Value" "GND" (at 124.46 85.09 0) (effects (font (size 1.27 1.27))))
  (property "Footprint" "" (at 124.46 80.01 0) (effects (font (size 1.27 1.27)) (hide yes)))
  (property "Datasheet" "" (at 124.46 80.01 0) (effects (font (size 1.27 1.27)) (hide yes)))
  (property "Description" "Power symbol creates a global label with name \"GND\" , ground" (at 124.46 80.01 0) (effects (font (size 1.27 1.27)) (hide yes)))
  (pin "1"))
 (symbol
  (lib_id "power:GND")
  (at 66.04 137.16 0)
  (unit 1)
  (exclude_from_sim no)
  (in_bom yes)
  (on_board yes)
  (dnp no)
  (fields_autoplaced yes)
  (property "Reference" "#PWR04" (at 66.04 143.51 0) (effects (font (size 1.27 1.27)) (hide yes)))
  (property "Value" "GND" (at 66.04 142.24 0) (effects (font (size 1.27 1.27))))
  (property "Footprint" "" (at 66.04 137.16 0) (effects (font (size 1.27 1.27)) (hide yes)))
  (property "Datasheet" "" (at 66.04 137.16 0) (effects (font (size 1.27 1.27)) (hide yes)))
  (property "Description" "Power symbol creates a global label with name \"GND\" , ground" (at 66.04 137.16 0) (effects (font (size 1.27 1.27)) (hide yes)))
  (pin "1"))
 (symbol
  (lib_id "power:VDC")
  (at 44.45 123.19 0)
  (unit 1)
  (exclude_from_sim no)
  (in_bom yes)
  (on_board yes)
  (dnp no)
  (fields_autoplaced yes)
  (property "Reference" "#PWR02" (at 44.45 127 0) (effects (font (size 1.27 1.27)) (hide yes)))
  (property "Value" "VDC" (at 44.45 118.11 0) (effects (font (size 1.27 1.27))))
  (property "Footprint" "" (at 44.45 123.19 0) (effects (font (size 1.27 1.27)) (hide yes)))
  (property "Datasheet" "" (at 44.45 123.19 0) (effects (font (size 1.27 1.27)) (hide yes)))
  (property "Description" "Power symbol creates a global label with name \"VDC\"" (at 44.45 123.19 0) (effects (font (size 1.27 1.27)) (hide yes)))
  (pin "1"))
 (symbol
  (lib_id "Mechanical:MountingHole_Pad")
  (at 151.13 77.47 0)
  (unit 1)
  (exclude_from_sim no)
  (in_bom no)
  (on_board yes)
  (dnp no)
  (fields_autoplaced yes)
  (property "Reference" "H4" (at 153.67 74.9299 0) (effects (font (size 1.27 1.27)) (justify left)))
  (property "Value" "MountingHole_Pad" (at 153.67 77.4699 0) (effects (font (size 1.27 1.27)) (justify left)))
  (property "Footprint" "MountingHole:MountingHole_2.5mm_Pad" (at 151.13 77.47 0) (effects (font (size 1.27 1.27)) (hide yes)))
  (property "Datasheet" "~" (at 151.13 77.47 0) (effects (font (size 1.27 1.27)) (hide yes)))
  (property "Description" "Mounting Hole with connection" (at 151.13 77.47 0) (effects (font (size 1.27 1.27)) (hide yes)))
  (pin "1"))
 (symbol
  (lib_id "power:GND")
  (at 151.13 64.77 0)
  (unit 1)
  (exclude_from_sim no)
  (in_bom yes)
  (on_board yes)
  (dnp no)
  (fields_autoplaced yes)
  (property "Reference" "#PWR08" (at 151.13 71.12 0) (effects (font (size 1.27 1.27)) (hide yes)))
  (property "Value" "GND" (at 151.13 69.85 0) (effects (font (size 1.27 1.27))))
  (property "Footprint" "" (at 151.13 64.77 0) (effects (font (size 1.27 1.27)) (hide yes)))
  (property "Datasheet" "" (at 151.13 64.77 0) (effects (font (size 1.27 1.27)) (hide yes)))
  (property "Description" "Power symbol creates a global label with name \"GND\" , ground" (at 151.13 64.77 0) (effects (font (size 1.27 1.27)) (hide yes)))
  (pin "1"))
 (symbol
  (lib_id "Device:R")
  (at 34.29 153.67 0)
  (unit 1)
  (exclude_from_sim no)
  (in_bom yes)
  (on_board yes)
  (dnp no)
  (fields_autoplaced yes)
  (property "Reference" "R3" (at 36.83 152.3999 0) (effects (font (size 1.27 1.27)) (justify left)))
  (property "Value" "10K" (at 36.83 154.9399 0) (effects (font (size 1.27 1.27)) (justify left)))
  (property "Footprint" "Resistor_SMD:R_0603_1608Metric" (at 32.512 153.67 90) (effects (font (size 1.27 1.27)) (hide yes)))
  (property "Datasheet" "~" (at 34.29 153.67 0) (effects (font (size 1.27 1.27)) (hide yes)))
  (property "Description" "Resistor" (at 34.29 153.67 0) (effects (font (size 1.27 1.27)) (hide yes)))
  (pin "1")
  (pin "2"))
 (symbol
  (lib_id "power:VDC")
  (at 34.29 68.58 0)
  (unit 1)
  (exclude_from_sim no)
  (in_bom yes)
  (on_board yes)
  (dnp no)
  (fields_autoplaced yes)
  (property "Reference" "#PWR01" (at 34.29 72.39 0) (effects (font (size 1.27 1.27)) (hide yes)))
  (property "Value" "VDC" (at 34.29 63.5 0) (effects (font (size 1.27 1.27))))
  (property "Footprint" "" (at 34.29 68.58 0) (effects (font (size 1.27 1.27)) (hide yes)))
  (property "Datasheet" "" (at 34.29 68.58 0) (effects (font (size 1.27 1.27)) (hide yes)))
  (property "Description" "Power symbol creates a global label with name \"VDC\"" (at 34.29 68.58 0) (effects (font (size 1.27 1.27)) (hide yes)))
  (pin "1"))
 (symbol
  (lib_id "Amplifier_Operational:LM358")
  (at 123.19 147.32 0)
  (unit 3)
  (exclude_from_sim no)
  (in_bom yes)
  (on_board yes)
  (dnp no)
  (fields_autoplaced yes)
  (property "Reference" "U1" (at 121.92 146.0499 0) (effects (font (size 1.27 1.27)) (justify left)))
  (property "Value" "LM358" (at 121.92 148.5899 0) (effects (font (size 1.27 1.27)) (justify left)))
  (property "Footprint" "Package_SO:SOIC-8_3.9x4.9mm_P1.27mm" (at 123.19 147.32 0) (effects (font (size 1.27 1.27)) (hide yes)))
  (property "Datasheet" "http://www.ti.com/lit/ds/symlink/lm2904-n.pdf" (at 123.19 147.32 0) (effects (font (size 1.27 1.27)) (hide yes)))
  (property "Description" "Low-Power, Dual Operational Amplifiers, DIP-8/SOIC-8/TO-99-8" (at 123.19 147.32 0) (effects (font (size 1.27 1.27)) (hide yes)))
  (pin "3")
  (pin "2")
  (pin "1")
  (pin "5")
  (pin "6")
  (pin "7")
  (pin "8")
  (pin "4"))
 (sheet_instances
  (path ""
   (page "1")))
 (embedded_fonts no))
